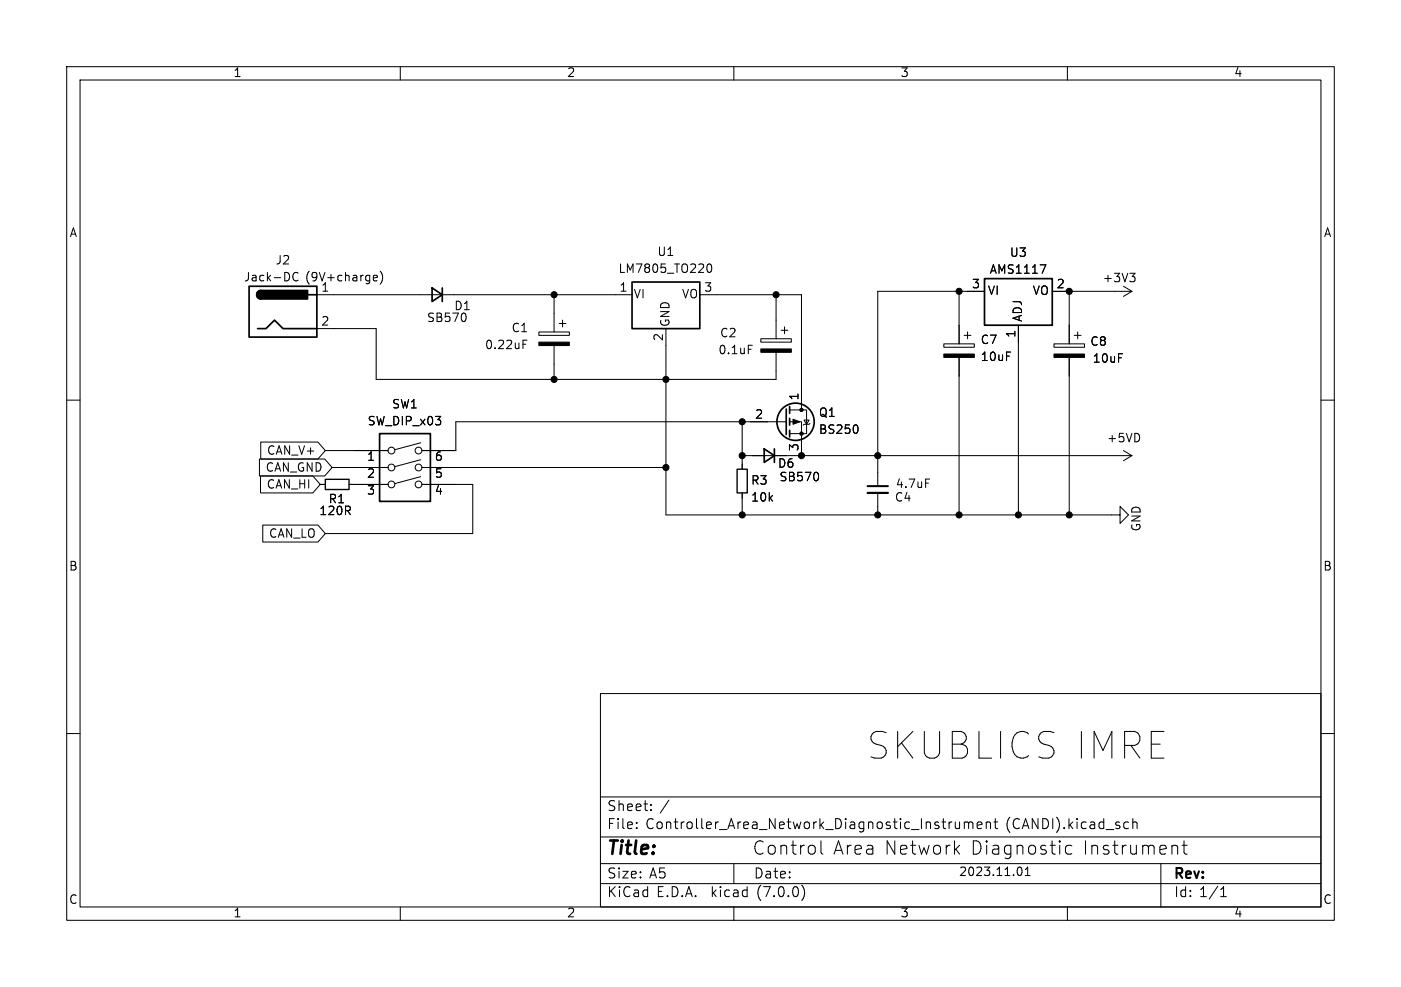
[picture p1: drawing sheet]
<svg xmlns="http://www.w3.org/2000/svg" width="210mm" height="148mm" viewBox="0 0 210 148" stroke-linecap="round" stroke-linejoin="round" font-family="sans-serif">
<g fill="none" stroke="#000" stroke-width=".15">
<path d="M10 10h190v128h-190zM12 12h186v124h-186zM60 10v2M110 10v2M160 10v2M155.9 39.7h.9l-.6 1.3M10 60h2M44.7 41a.51 .51 0 0 0-.7 0 .51 .51 0 0 0-.1 .6 .48 .48 0 0 0 .2 .5 .48 .48 0 0 0 .6-.1M47.5 44.2h47.2M47.5 49.3h8.9v7.6h59.9v-4.1M56 42.1h.5M56 41.3h.4l.2 .3-.6 .1"/>
<path d="M57 40.7a1.46 1.46 0 0 1 0 1.9M69.8 47.2l.1 .5-.2 .4M78.4 51.6h.4M78.4 51h.6M80.8 49.8h4.5v.5h-4.5zM83.1 44.2v5.6M83.1 51.8v5.1M83.8 48.5h1M84.3 48v1M99.8 49.3v27.9h68.1v1.3l1.3-1.3-1.3-1.3v1.3M104.9 44.2h15.2v17.3M106 40.1l.1-.4 .2-.1a.69 .69 0 0 1 .5 .5 .69 .69 0 0 1-.3 .7h-.4l-.1-.4"/>
<path d="M112.2 51.8h.6M114 50.8h4.6v.5h-4.6zM116.3 44.2v6.6M117.1 49.5h1M117.6 49v1M141.5 51.6h4.5v.5h-4.5zM143.8 43.7v7.9M143.8 53.6v23.6M144.5 50.3h1M145 49.8v1M147.6 43.7h-16v29.2M152.7 48.8v28.4"/>
<path d="M157.7 43.7h12M158 51.6h4.6v.5h-4.6zM160.3 43.7v7.9M160.3 53.6v23.6M161 50.3h1.1M161.5 49.8v1M168.4 42.9l1.3 .8M169.4 41h.7l-.4 .5M169.7 43.7l-1.3 .8M169.9 41.5l.2 .2v.3l-.2 .2M198 60h2M38.9 68.8h9.8l1.1 1.3-1.1 1.3h-9.8z"/>
<path d="M39 71.4h7.9l1.1 1.2-1.1 1.3h-7.9zM39.1 66.3h8.6l1.1 1.3-1.1 1.2h-8.6zM39.4 78.7h8.3l1.1 1.3-1.1 1.3h-8.3zM48 72.6h.8M48.8 67.6h9.4M49.8 70.1h8.4M52.3 72.6h5.9M63.1 71.5l-3.9 1M63.1 68.9l-3.9 1.1M63.1 66.4l-3.9 1M63.2 72.6h7.7v7.4h-22.1M63.2 70.1h36.6"/>
<path d="M111.3 68.3h58.4M111.3 63.2v7.2M111.3 73.9v3.3M117.9 63.2h-49.6v4.4h-5.1M118.4 63.2h1.7v5.1M118.4 61.5h2.5v3.5h-2.5M120.5 63h.8l-.4 .6zM121.4 63.5l-.1 .1h-.8l-.1 .2M122.6 70.9l.1 .4-.1 .7M128.5 63.8l.1 .4-.1 .7M131.6 73.9v3.3M138.8 71.8h.6"/>
<path d="M168.4 67.6l1.3 .7M169.7 68.3l-1.3 .8M10 110h2M90 104h108v32h-108zM90 119.5h108M198 110h2M60 136v2M90 132.5h108M90 129.5h108M90 125.5h108M95.4 124.1v.2M95.4 123.3v.2"/>
<path d="M97.6 121.4v.2M97.6 120.6v.2M110 136v2M110 129.5v3M120.2 132.7a1.72 1.72 0 0 1 0 2.3M123.1 126.1v1.7l.2 .3M143.2 123.3l.1 .9a.41 .41 0 0 0 .5-.1M143.3 127.3l.5 .8M143.8 123.3v1M143.8 126.8l-.7 .7M144.5 123.4a.37 .37 0 0 1 .7 .1M144.5 123.3v1"/>
<path d="M145.2 123.5l.2-.2h.4v1M145.2 123.5v.8M146.5 123.8l.7-.2-.1-.3h-.4l-.2 .2v.7h.6M147.8 123.4a.37 .37 0 0 1 .7 .1v.8M147.8 123.3v1M149 123.3h.5M149.2 122.8v1.2l.1 .2 .2 .1M153 130.1a.84 .84 0 0 1-.1 1.2h-.1M153.7 131.3h.7M153.7 130.4l.3-.4v1.3M160 136v2M160.7 126.9l-.6-.1-.4 .3v.6l.2 .3 .2 .1 .6-.1"/>
<path d="M169 123.3h.2M169.2 124.2l-.2 .1M169.8 123.4a.37 .37 0 0 1 .6 .1v.8M169.8 122.8v1.5M174 129.5v6.5M176 126.8l.4 .1 .1 .1v1.1M177.2 126.8h.8M177.5 126.1v1.7l.1 .2 .4 .1M183 134.5h.8M183 133.4l.4-.4v1.5"/>
<circle cx="58.7" cy="72.6" r=".51"/>
<circle cx="58.7" cy="70.1" r=".51"/>
<circle cx="58.7" cy="67.6" r=".51"/>
<circle cx="62.7" cy="67.6" r=".51"/>
<circle cx="62.7" cy="72.6" r=".51"/>
<circle cx="62.7" cy="70.1" r=".51"/>
</g>
<g fill="#000" stroke="#000" stroke-width=".15">
<path d="M80.8 51.3h4.5v.5h-4.5zM114 52.3h4.6v.5h-4.6zM141.5 53.1h4.5v.5h-4.5zM158 53.1h4.6v.5h-4.6zM118.9 62.9l1 .3-1 .4z"/>
<circle cx="83.1" cy="56.9" r=".46"/>
<circle cx="83.1" cy="44.2" r=".46"/>
<circle cx="99.8" cy="56.9" r=".46"/>
<circle cx="116.3" cy="44.2" r=".46"/>
<circle cx="143.8" cy="43.7" r=".46"/>
<circle cx="160.3" cy="43.7" r=".46"/>
<circle cx="99.8" cy="70.1" r=".46"/>
<circle cx="111.3" cy="63.2" r=".46"/>
<circle cx="111.3" cy="68.3" r=".46"/>
<circle cx="111.3" cy="77.2" r=".46"/>
<circle cx="120.1" cy="68.3" r=".46"/>
<circle cx="120.1" cy="65" r=".25"/>
<circle cx="120.1" cy="61.5" r=".25"/>
<circle cx="131.6" cy="77.2" r=".46"/>
<circle cx="131.6" cy="68.3" r=".46"/>
<circle cx="143.8" cy="77.2" r=".46"/>
<circle cx="152.7" cy="77.2" r=".46"/>
<circle cx="160.3" cy="77.2" r=".46"/>
</g>
<g fill="none" stroke="#000" stroke-width=".25">
<path d="M37.3 42.9h10.2v7.6h-10.2zM38.6 49.3h1.3l1.2-1.3 1.3 1.3h5.1M39.1 43.6a.64 .64 0 0 0-.6 .6 .64 .64 0 0 0 .6 .6M46.2 44.2h1.3M64.8 43.2l1.5 1-1.5 1zM66.3 43.2v2M94.7 42.3h10.2v7h-10.2zM147.6 41.8h10.1v7h-10.1zM56.9 65h7.6v10.2h-7.6zM114.6 67.3l1.5 1-1.5 1zM116.1 67.3v2M117.9 61.3v3.9"/>
<path d="M118.4 61v1M118.4 62.7v1.1M118.4 64.5v1"/>
<circle cx="119.3" cy="63.2" r="2.79"/>
</g>
<path d="M38.7 43.7l.4-.1v1.2a.64 .64 0 0 1-.6-.4 .64 .64 0 0 1 .2-.7zM39.1 43.6h7v1.2h-7z" fill="#000" stroke="#000" stroke-width=".25"/>
<path d="M48.8 71.9h3.5v1.5h-3.5zM110.5 70.4h1.5v3.5h-1.5z" fill="none" stroke="#000" stroke-width=".2"/>
<path d="M130 73.9h3.1" fill="none" stroke="#000" stroke-width=".33"/>
<path d="M130 72.9h3.1" fill="none" stroke="#000" stroke-width=".3"/>
<text font-size="5.6" x="129.8" y="114.6">SKUBLICS IMRE</text>
<g font-size="2.8">
<text x="91" y="128.8">Title:</text>
<text x="112.8" y="128.5">Control</text>
<text x="124.8" y="128.5">Area Network</text>
<text x="145.4" y="128.5">Diagnostic</text>
<text x="162.2" y="128.5">Instrument</text>
</g>
<g font-size="2.1">
<text x="91" y="124.6">File:</text>
<text x="91" y="121.9">Sheet:</text>
<text x="96.8" y="124.6">Controller_Area_Network_Diagnostic_Instrument</text>
<text x="98.9" y="121.9">/</text>
<text x="150.8" y="124.6">(CANDI).kicad_sch</text>
<text x="91" y="134.8">KiCad</text>
<text x="91" y="132">Size:</text>
<text x="97.3" y="132">A5</text>
<text x="98.4" y="134.8">E.D.A.</text>
<text x="106.7" y="134.8">kicad</text>
<text x="113" y="132">Date:</text>
<text x="113.6" y="134.8">(7.0.0)</text>
<text x="176" y="132.2">Rev:</text>
<text x="176" y="134.8">Id: 1/1</text>
</g>
<g font-size="1.8">
<text x="35" y="11.8">1</text>
<text x="85" y="11.8">2</text>
<text x="135" y="11.8">3</text>
<text x="185" y="11.8">4</text>
<text x="10.4" y="35.8">A</text>
<text x="198.4" y="35.8">A</text>
<text x="41.3" y="39.9">J2</text>
<text x="92.7" y="41.2">LM7805_TO220</text>
<text x="98.5" y="38.7">U1</text>
<text x="148.3" y="41.3">AMS1117</text>
<text x="151.3" y="38.8">U3</text>
<text x="36.5" y="42.5">Jack-DC</text>
<text x="45.7" y="42.5">(9V+charge)</text>
<text x="48.1" y="43.9">1</text>
<text x="68" y="46.8">D1</text>
<text x="92.8" y="43.9">1</text>
<text x="95" y="45">VI</text>
<text x="102.1" y="45">VO</text>
<text x="105.5" y="43.9">3</text>
<text x="145.6" y="43.4">3</text>
<text x="148.1" y="44.5">VI</text>
<text x="154.7" y="44.5">VO</text>
<text x="158.3" y="43.4">2</text>
<text x="165.2" y="42.6">+3V3</text>
<text x="48.1" y="49">2</text>
<text x="63.9" y="48.6">SB570</text>
<text x="72.6" y="52.6">0.22uF</text>
<text x="76.6" y="50.1">C1</text>
<text x="99.6" y="51.2" transform="rotate(-90 99.6 51.2)">2</text>
<text x="100.6" y="49" transform="rotate(-90 100.6 49)">GND</text>
<text x="107.6" y="53.4">0.1uF</text>
<text x="107.9" y="50.9">C2</text>
<text x="146.9" y="51.9">C7</text>
<text x="152.4" y="50.7" transform="rotate(-90 152.4 50.7)">1</text>
<text x="153.5" y="48.3" transform="rotate(-90 153.5 48.3)">ADJ</text>
<text x="163.4" y="52.1">C8</text>
<text x="146.9" y="54.4">10uF</text>
<text x="163.7" y="54.7">10uF</text>
<text x="55" y="64.1">SW_DIP_x03</text>
<text x="58.7" y="61.5">SW1</text>
<text x="113.1" y="63">2</text>
<text x="119.9" y="60.1" transform="rotate(-90 119.9 60.1)">1</text>
<text x="122.7" y="62.8">Q1</text>
<text x="122.7" y="65.3">BS250</text>
<text x="39.7" y="71">CAN_GND</text>
<text x="39.9" y="68.5">CAN_V+</text>
<text x="55" y="69.5">1</text>
<text x="65.1" y="69.5">6</text>
<text x="116.6" y="70.4">D6</text>
<text x="119.9" y="67.7" transform="rotate(-90 119.9 67.7)">3</text>
<text x="165.9" y="66.6">+5VD</text>
<text x="39.9" y="73.6">CAN_HI</text>
<text x="47.8" y="77.5">120R</text>
<text x="49.2" y="75.8">R1</text>
<text x="55" y="72">2</text>
<text x="55" y="74.5">3</text>
<text x="65.1" y="74.5">4</text>
<text x="65.1" y="72">5</text>
<text x="112.5" y="73">R3</text>
<text x="112.5" y="75.5">10k</text>
<text x="116.8" y="72.5">SB570</text>
<text x="134.1" y="75.5">C4</text>
<text x="134.2" y="73.5">4.7uF</text>
<text x="40.2" y="80.9">CAN_LO</text>
<text x="171.3" y="79.7" transform="rotate(-90 171.3 79.7)">GND</text>
<text x="10.3" y="85.8">B</text>
<text x="198.3" y="85.8">B</text>
<text x="143.8" y="131.6">2023.11.01</text>
<text x="10.3" y="135.8">C</text>
<text x="35" y="137.8">1</text>
<text x="85" y="137.8">2</text>
<text x="135" y="137.8">3</text>
<text x="185" y="137.8">4</text>
<text x="198.3" y="135.8">C</text>
</g>
</svg>
